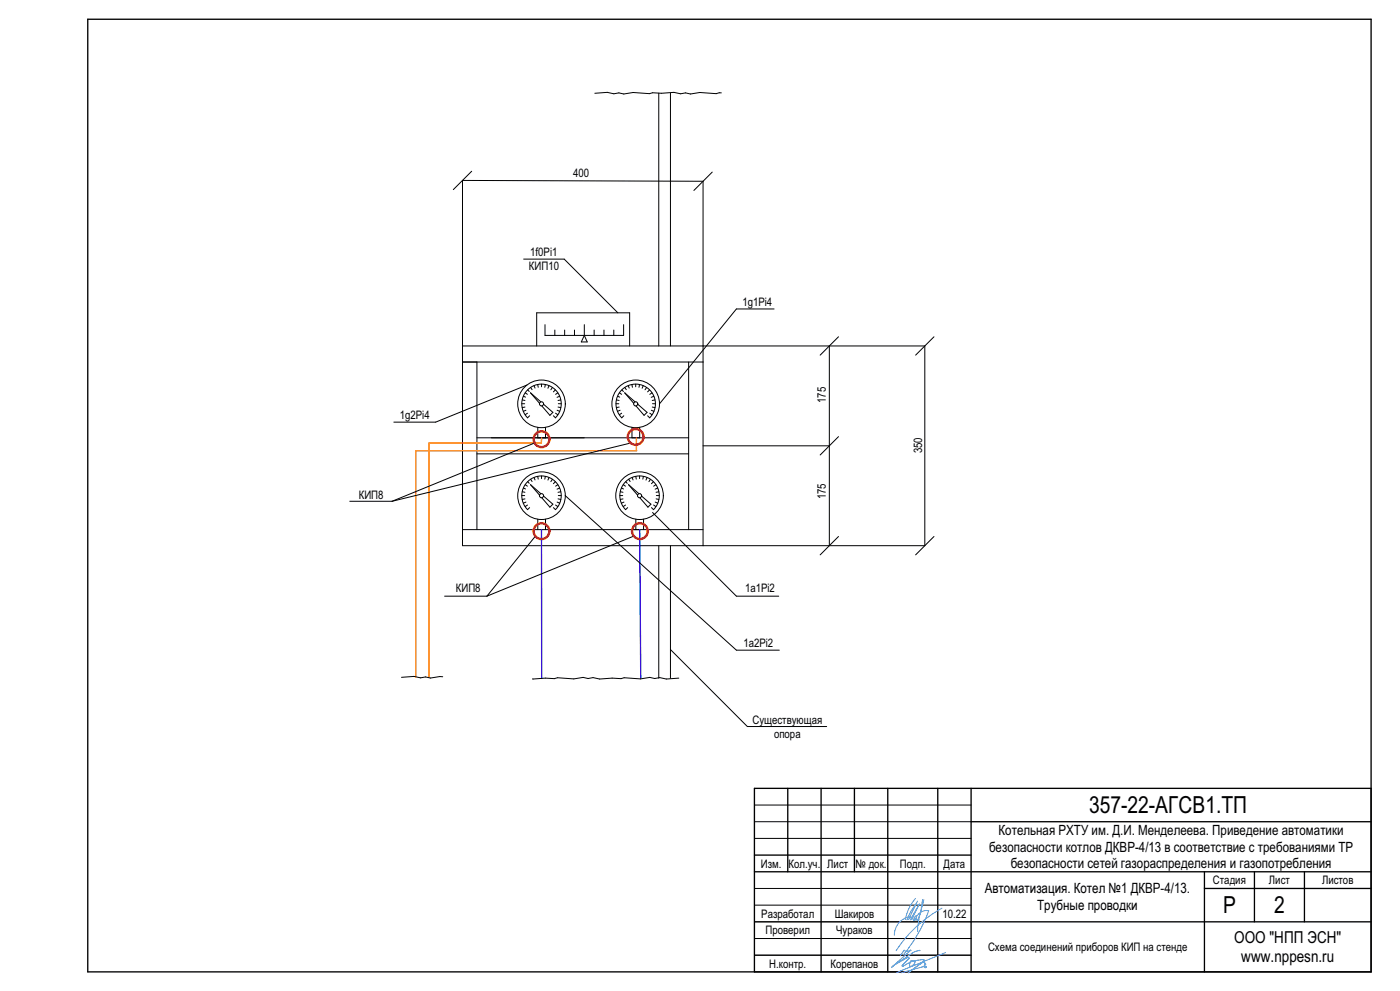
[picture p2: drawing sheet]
<svg xmlns="http://www.w3.org/2000/svg" width="420mm" height="297mm" viewBox="0 0 420 297" stroke-linecap="round" stroke-linejoin="round" font-family="sans-serif">
<g fill="none" stroke="#000" stroke-width=".3">
<path d="M197.6 27.9v75.8M201.1 27.9v75.8M216.4 27.8l-1.6 .3-4.9-.4-2.8 .5-1.4-.4-1.5 .3-2-.4-3.8 .3-2.6-.2-1 .3-4.9-.4-2.8 .5-1.4-.4-1.5 .3-2-.4-3.8 .3M141.5 51.3l-5.5 5.5M213.7 51.6l-5.5 5.5M157.1 77.7h12.2l16.1 16.1M166.4 98.9v1.6M169.4 98.9v1.6M172.3 98.9v1.6M175.3 97.3v3.2M178.2 98.9v1.6M181.2 98.9v1.6"/>
<path d="M184.1 98.9v1.6M187.1 97.3v3.2h-23.6v-3.2M232.2 92.6h-11.3l-23.1 28.4M138.7 103.7h138.7v59.8h-138.7v-109.4l72.2 .2v109.2M138.7 108.5h72.2M143.1 108.5v50.2M156.7 119.8l.8 .2M157 118.7l.7 .3M157.5 117.7l.7 .5M158.1 115.4l-27.4 11.1h-12.6M158.3 116.8l.5 .5M159.2 116.1l.4 .7"/>
<path d="M160.2 115.6l.3 .7M161.3 115.2l.2 .9M162.5 115.1v.8M163.6 115.2l-.2 .9M164.7 115.6l-.3 .8M165.7 116.1l-.4 .7M166.6 116.8l-.6 .6M167.4 117.7l-.7 .5M167.9 118.7l-.8 .4M168.3 119.9l-.9 .1M175.3 100.5l.9 2h-1.8zM184.9 119.8l.8 .2"/>
<path d="M185.3 118.7l.6 .3M185.8 117.7l.7 .5M186.5 116.8l.5 .5M187.4 116.1l.5 .7M188.5 115.6l.3 .7M188.9 103.7v-9.9h-27.9v9.9M189.6 115.2l.1 .9M190.7 115.1v.8M191.9 115.2l-.2 .9M193 115.6l-.4 .8M194 116.1l-.5 .7M194.9 116.8l-.6 .6"/>
<path d="M195.6 117.7l-.7 .5M196.2 118.7l-.8 .4M196.5 119.9l-.8 .1M206.6 108.5v50.2M248.8 103.7v59.8M251.6 100.9l-5.5 5.5M280.2 100.9l-5.5 5.5M143.1 131.2h63.5M143.1 136h63.5M156.5 121h.9M157.5 122l-.9 .2M157.8 123l-.8 .3"/>
<path d="M158.2 123.8l-.7 .5M158.9 124.6l-.6 .6a5.9 5.9 0 0 1 0-8.3 5.9 5.9 0 0 1 8.3 0 5.9 5.9 0 0 1 0 8.3l-.6-.6M160.4 132.8l-42.8 17.4M161.3 128.1v3.1M162.3 120.4l-3.2-2.7 2.8 3.2M163.1 121.1l2.8 2.5-.9 .9-2.5-2.9M163.7 128.1v3.1M166.7 123.8l.7 .5M167.1 123l.8 .3M167.4 122l.9 .2M167.5 121h.9M184.8 121h.9"/>
<path d="M185.7 122l-.8 .2M186 123l-.8 .3M186.5 123.8l-.7 .5M187.1 124.6l-.6 .6a5.9 5.9 0 0 1 0-8.3 5.9 5.9 0 0 1 8.4 0 5.9 5.9 0 0 1 0 8.3l-.6-.6M189.2 132.8l-71.6 17.4M189.6 128.1v3.1M190.5 120.4l-3.1-2.7 2.7 3.2M191.3 121.1l2.8 2.5-.9 .9-2.4-2.9M191.9 128.1v3.1M194.9 123.8l.7 .5M195.4 123l.8 .3M195.7 122l.8 .2"/>
<path d="M195.8 121h.8M210.9 133.6h37.9M251.6 130.9l-5.5 5.5M104.9 150.2h12.7M138.7 158.7h72.2M156.5 148.5h.9M156.7 147.4l.8 .1M157 146.3l.7 .2M157.5 149.5l-.9 .2M157.5 145.2l.7 .5M157.8 150.5l-.8 .3M158.2 151.4l-.7 .4"/>
<path d="M158.3 144.4l.5 .5M158.9 152.1l-.6 .6a5.9 5.9 0 0 1 0-8.3 5.9 5.9 0 0 1 8.3 0 5.9 5.9 0 0 1 0 8.3l-.6-.6M159.2 143.6l.4 .7M160.2 143.1l.3 .7M161.3 142.8l.2 .8M161.3 155.6v3.1M162.3 148l-3.2-2.7 2.8 3.1M162.5 142.6v.8M163.1 148.7l2.8 2.4-.9 .9-2.5-2.8M163.6 142.8l-.2 .8M163.7 155.6v3.1M164.7 143.1l-.3 .8"/>
<path d="M165.7 143.6l-.4 .7M166.6 144.4l-.6 .6M166.7 151.4l.7 .4M167.1 150.5l.8 .3M167.4 145.3l-.7 .4M167.4 149.5l.9 .2M167.5 148.5h.9M167.9 146.3l-.8 .3M168.3 147.4l-.9 .1M169.6 148.6l51.3 46.3h12.9M186 148.5h.8M186.1 147.4l.8 .1"/>
<path d="M186.4 146.3l.7 .2M186.9 149.5l-.8 .2M187 145.2l.6 .5M187.2 150.5l-.8 .3M187.7 151.4l-.8 .4M187.7 144.4l.5 .5M188.3 152.1l-.6 .6a5.9 5.9 0 0 1 0-8.3 5.9 5.9 0 0 1 8.4 0 5.9 5.9 0 0 1 0 8.3l-.7-.6M188.6 143.6l.4 .7M189.6 143.1l.3 .7M190.7 142.8l.2 .8M190.7 155.6v3.1M191.7 148l-3.1-2.7 2.7 3.1"/>
<path d="M191.9 142.6v.8M192.5 148.7l2.8 2.4-.9 .9-2.5-2.8M193 142.8l-.1 .8M193.1 155.6v3.1M194.1 143.1l-.3 .8M195.1 143.6l-.4 .7M195.8 153.6l25.1 25.1h12.7M196 144.4l-.6 .6M196.1 151.4l.7 .4M196.5 150.5l.8 .3M196.8 145.3l-.7 .4M196.8 149.5l.9 .2"/>
<path d="M196.9 148.5h.9M197.3 146.3l-.8 .3M197.7 147.4l-.9 .1M133.4 178.7h12.7M160.6 160.7l-14.5 18M190.1 160.7l-44 18M197.6 163.5v39.8M201.1 163.5v39.8M251.6 160.8l-5.5 5.5M280.2 160.8l-5.5 5.5M201.1 194.7l23.1 23h23.8M132.8 202.8h-.9l-2.8 .4-1.4-.3-1.5 .3-2-.5-3.8 .3"/>
<path d="M203.6 203.2l-3.7 .3-2-.4-1.5 .3-1.5-.4-2.8 .5-4.9-.4-.9 .3-2.7-.2-3.7 .3-2-.4-1.5 .3-1.5-.4-2.8 .5-4.9-.4-.9 .3-2.7-.2-3.8 .3M226.3 251.3h65M226.3 246.3h65M226.3 241.3h65M226.3 276.3h65M226.3 271.3h65M226.3 266.3h65M226.3 286.3h65M226.3 281.3h65"/>
<circle cx="162.5" cy="121" r="7.1"/>
<circle cx="162.5" cy="121" r=".62"/>
<circle cx="190.7" cy="121" r="7.1"/>
<circle cx="190.7" cy="121" r=".62"/>
<circle cx="162.5" cy="148.6" r="7.1"/>
<circle cx="162.5" cy="148.6" r=".62"/>
<circle cx="191.9" cy="148.6" r="7.1"/>
<circle cx="191.9" cy="148.6" r=".62"/>
</g>
<g fill="none" stroke="#000" stroke-width=".4">
<path d="M26.3 5.8h385v285.5h-385zM236.3 236.3v25M246.3 236.3v55M256.3 236.3v25M266.3 236.3v55M281.3 236.3v55M291.3 236.3v55M411.3 236.3h-185v55M226.3 256.3h65M291.3 246.3h120M226.3 261.3h185M291.3 276.3h120"/>
<path d="M361.3 261.3v30M361.3 266.3h50M376.3 261.3v15M391.3 261.3v15"/>
</g>
<g fill="none" stroke="#40a5ff" stroke-width=".3">
<path d="M273.5 275.6l2.3-4.7-2.7 4.8M273.6 275.5a.67 .67 0 0 0-.8-.8 5.7 5.7 0 0 0-4.5 5.6M274 275.7l.5-.2a3.7 3.7 0 0 1 4.1-2.6 42.6 42.6 0 0 1-7.7 13.3M274.2 275.4l-.2 .3M274.6 269.3a13.1 13.1 0 0 0-3 6.3M274.7 274.5a.64 .64 0 0 1 .2 .8 .64 .64 0 0 1-.7 .4zM274.8 270.9a15.6 15.6 0 0 0-2.7 4.8M275 274.8l-.2 1M275.3 270l-2.7 5.6M276 274.1l-.8 1.7M276.2 273.3l-.7 3-.2 2.9M276.8 269.6l-.6 3.7"/>
<path d="M277.2 269.6l-1 3.7M282.6 272.2a38.5 38.5 0 0 0-13.8 12.7M267.9 289.5h.1M271.2 284.8l-1.1 1.6M271.2 284.8h.1M273.2 288.3l-2.2 1.2h-.3l2-2.2-.2-.3-3.9 2.1M273.2 288.3h.1M273.2 288.3l-.4 .9 .1 .3 .5 .1 .9-.8M273.2 284.8a1.59 1.59 0 0 1-2 0M273.2 284.8h.1M273.2 284.8l-5.3 4.7M274.3 288.8h.1"/>
<path d="M275.9 284.8v.1M275.9 284.8l-1.7 .5-6.7 4.6 .4-.4M275.9 284.9h.1M276.9 288.4h.1M276.9 288.4l-4.4 3.1 4.8-3.7-.6-.2-3.4 .5a.71 .71 0 0 1 1.2 .1l-.2 .6M277.2 288.4h-.3M277.2 288.4h.1M277.2 288.4l.3 .6M277.5 289h.1M277.5 289l-.2 .8 .3 .2 .3-.2-.2-.2-7.3 1.9M283.6 285.5l-14.6 6"/>
</g>
<path d="M162.4 158.7l.1 44.6M191.9 158.7l.3 44.6" fill="none" stroke="#00f" stroke-width=".4"/>
<path d="M162.5 131.2l-.1 1.6h-33.7v70.2M190.9 131.2v3.9M191 135.1h-66.3v67.9" fill="none" stroke="#ff8000" stroke-width=".4"/>
<g fill="none" stroke="#f00" stroke-width=".7">
<circle cx="162.5" cy="131.6" r="2.37"/>
<circle cx="190.7" cy="130.9" r="2.37"/>
<circle cx="162.4" cy="159.2" r="2.37"/>
<circle cx="192" cy="159.2" r="2.37"/>
</g>
<g font-size="7.1">
<text x="326.7" y="243.8">357-22-АГСВ1.ТП</text>
<text x="366.9" y="273.8">P</text>
<text x="382.2" y="273.8">2</text>
</g>
<g font-size="4.9">
<text x="370.2" y="282.6">ООО &quot;НПП ЭСН&quot;</text>
<text x="372.4" y="288.4">www.nppesn.ru</text>
</g>
<g font-size="4.2">
<text x="299.6" y="250.3">Котельная РХТУ им. Д.И. Менделеева. Приведение автоматики</text>
<text x="296.7" y="255.3">безопасности котлов ДКВР-4/13 в соответствие с требованиями ТР</text>
<text x="303.2" y="260.2">безопасности сетей газораспределения и газопотребления</text>
<text x="295.4" y="267.6">Автоматизация. Котел №1 ДКВР-4/13.</text>
<text x="311.2" y="272.6">Трубные проводки</text>
</g>
<g font-size="3.5">
<text x="172" y="53.2">400</text>
<text x="159.1" y="76.8">1f0Pi1</text>
<text x="158.7" y="81">КИП10</text>
<text x="222.7" y="91.8">1g1Pi4</text>
<text x="119.9" y="125.7">1g2Pi4</text>
<text x="247.8" y="120.8" transform="rotate(-90 247.8 120.8)">175</text>
<text x="276.7" y="135.9" transform="rotate(-90 276.7 135.9)">350</text>
<text x="107.6" y="149.4">КИП8</text>
<text x="247.8" y="149.6" transform="rotate(-90 247.8 149.6)">175</text>
<text x="136.7" y="177.4">КИП8</text>
<text x="223.5" y="177.4">1а1Pi2</text>
<text x="223" y="194">1а2Pi2</text>
<text x="225.7" y="216.9">Существующая</text>
<text x="232.2" y="221">опора</text>
<text x="228.2" y="260">Изм.</text>
<text x="236.6" y="260">Кол.уч.</text>
<text x="248.2" y="260">Лист</text>
<text x="256.7" y="260">№ док.</text>
<text x="269.9" y="260">Подп.</text>
<text x="283.1" y="260">Дата</text>
<text x="363.9" y="265">Стадия</text>
<text x="380.7" y="265">Лист</text>
<text x="396.6" y="265">Листов</text>
<text x="228.4" y="275">Разработал</text>
<text x="250.4" y="275.1">Шакиров</text>
<text x="282.7" y="275.1">10.22</text>
<text x="229.7" y="280">Проверил</text>
<text x="250.8" y="280">Чураков</text>
<text x="296.4" y="285">Схема соединений приборов КИП на стенде</text>
<text x="230.8" y="290">Н.контр.</text>
<text x="249.1" y="290">Корепанов</text>
</g>
</svg>
